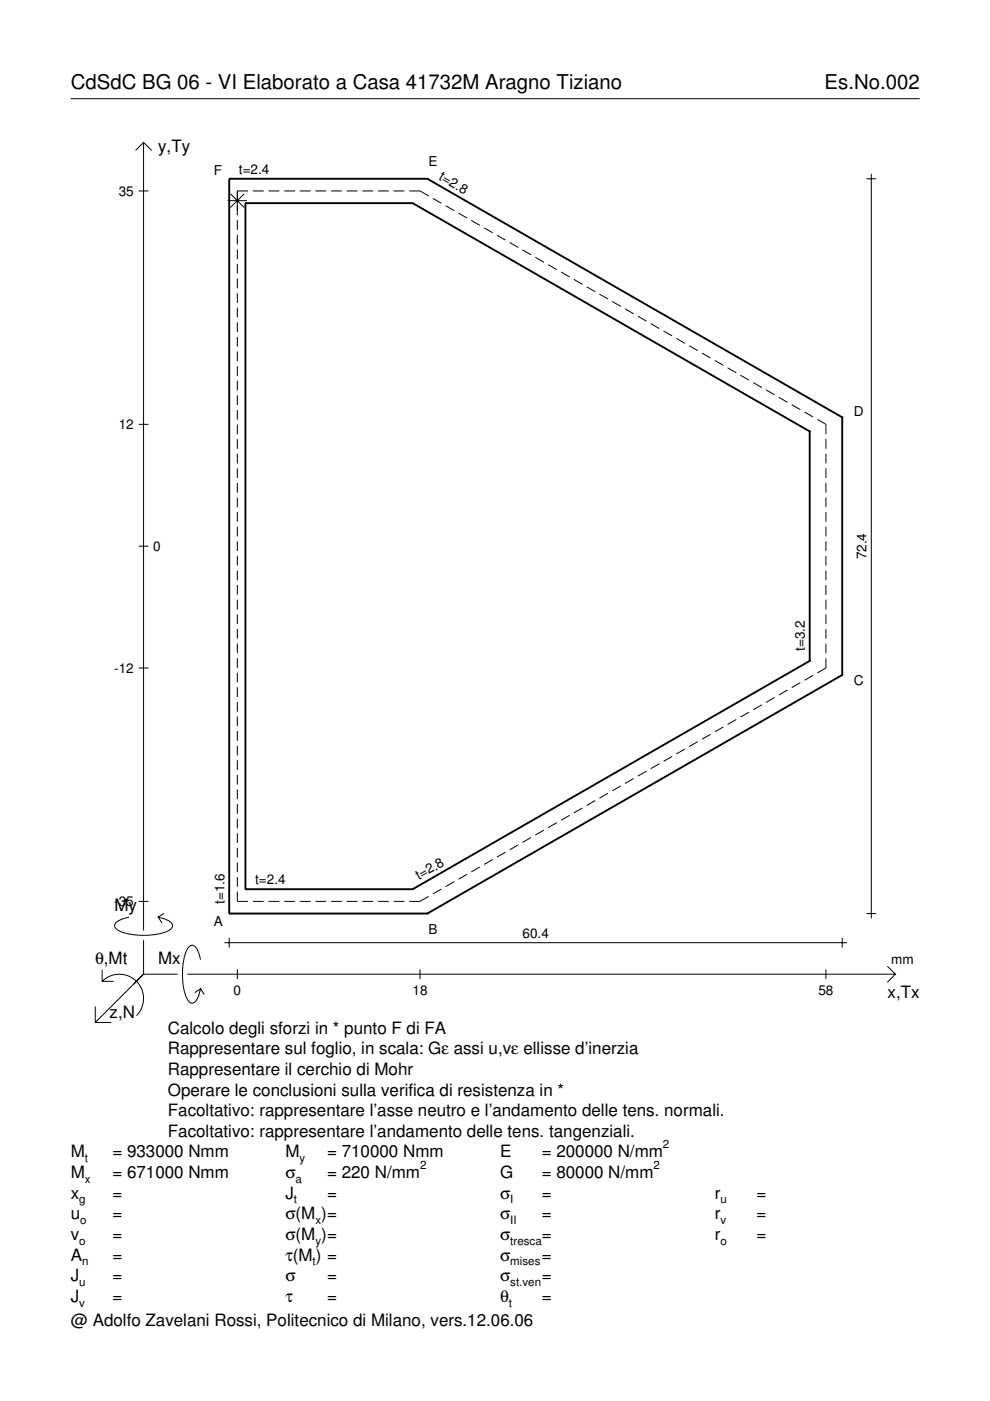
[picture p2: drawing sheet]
<svg xmlns="http://www.w3.org/2000/svg" width="210mm" height="297mm" viewBox="0 0 210 297" stroke-linecap="round" stroke-linejoin="round" font-family="sans-serif">
<g fill="none" stroke="#000" stroke-width=".21">
<path d="M15 20.9h180M28.7 31.9l1.7-1.7 1.8 1.7M30.4 30.2v167.1M183.7 37.9h2.1M184.7 36.9v157.8M29.4 40.5h2.1M48.3 42.5h4.1M48.9 41.1l2.9 2.9M50.3 46.7v2M50.3 49.8v2M50.3 52.9v2M50.3 56v2"/>
<path d="M50.3 59.1v2M51.8 41.1l-2.9 2.9M52.6 40.5h-2.3v5.1M53.6 40.5h2.3M56.9 40.5h2.3M60.3 40.5h2.2M63.6 40.5h2.3M66.9 40.5h2.3M70.2 40.5h2.3M73.5 40.5h2.3M76.8 40.5h2.3M80.1 40.5h2.3"/>
<path d="M83.4 40.5h2.3M86.8 40.5h2.2l1.9 1M91.8 42.1l1.8 1M94.5 43.6l1.8 1.1M97.2 45.2l1.8 1M99.9 46.7l1.8 1.1M102.6 48.3l1.9 1.1M105.4 49.9l1.8 1M108.1 51.4l1.8 1.1M110.8 53l1.8 1M113.5 54.6l1.8 1M116.2 56.1l1.8 1.1"/>
<path d="M118.9 57.7l1.9 1M121.7 59.2l1.8 1.1M50.3 62.2v2M50.3 65.2v2.1M50.3 68.3v2.1M50.3 71.4v2.1M50.3 74.5v2.1M50.3 77.6v2.1M124.4 60.8l1.8 1.1M127.1 62.4l1.8 1M129.8 63.9l1.8 1.1M132.5 65.5l1.9 1"/>
<path d="M135.2 67.1l1.9 1M138 68.6l1.8 1.1M140.7 70.2l1.8 1M143.4 71.7l1.8 1.1M146.1 73.3l1.8 1.1M148.8 74.9l1.9 1M151.6 76.4l1.8 1.1M154.3 78l1.8 1M157 79.6l1.8 1M29.4 90h2.1M50.3 80.7v2.1M50.3 83.8v2.1"/>
<path d="M50.3 86.9v2.1M50.3 90v2.1M50.3 93.1v2.1M50.3 96.2v2.1M50.3 99.3v2.1M159.7 81.1l1.8 1.1M162.4 82.7l1.8 1M165.1 84.2l1.9 1.1M167.9 85.8l1.8 1.1M170.6 87.4l1.8 1M173.3 88.9l1.8 1.1v2M175.1 93.1v2"/>
<path d="M175.1 96.2v2M175.1 99.3v2M29.4 115.8h2.1M50.3 102.4v2.1M50.3 105.5v2M50.3 108.6v2M50.3 111.7v2M50.3 114.8v2M50.3 117.9v2M175.1 102.4v2M175.1 105.5v2M175.1 108.6v2"/>
<path d="M175.1 111.7v2M175.1 114.8v2M175.1 117.9v2M50.3 121v2M50.3 124.1v2M50.3 127.1v2.1M50.3 130.2v2.1M50.3 133.3v2.1M50.3 136.4v2.1M50.3 139.5v2.1M175.1 121v2M175.1 124.1v2"/>
<path d="M175.1 127.2v2M175.1 130.3v2M175.1 133.4v2M175.1 136.5v2M175.1 139.6v2l-1.8 1.1M29.4 141.6h2.1M50.3 142.6v2.1M50.3 145.7v2.1M50.3 148.8v2.1M50.3 151.9v2.1M50.3 155v2.1M50.3 158.1v2.1"/>
<path d="M145.2 158.8l-1.8 1.1M147.9 157.2l-1.8 1.1M150.7 155.7l-1.9 1M153.4 154.1l-1.8 1.1M156.1 152.6l-1.8 1M158.8 151l-1.8 1M161.5 149.4l-1.8 1.1M164.2 147.9l-1.8 1M167 146.3l-1.9 1.1M169.7 144.7l-1.8 1.1M172.4 143.2l-1.8 1M50.3 161.2v2.1"/>
<path d="M50.3 164.3v2.1M50.3 167.4v2M50.3 170.5v2M50.3 173.6v2M50.3 176.7v2M50.3 179.8v2M109.9 179.1l-1.8 1.1M112.6 177.6l-1.8 1M115.3 176l-1.8 1M118 174.4l-1.8 1.1M120.8 172.9l-1.9 1M123.5 171.3l-1.8 1.1"/>
<path d="M126.2 169.7l-1.8 1.1M128.9 168.2l-1.8 1M131.6 166.6l-1.8 1.1M134.4 165.1l-1.9 1M137.1 163.5l-1.9 1M139.8 161.9l-1.8 1.1M142.5 160.4l-1.8 1M27.3 194.5a3.6 3.6 0 0 0-3 1.7l.1 .5a5.6 5.6 0 0 0 3.8 1.5 13.4 13.4 0 0 0 7.8-1l.5-.5 .1-.5a3.6 3.6 0 0 0-3.1-1.7l.8 1.2M29.4 191.1h2.1M30.4 199.3v7.3M34.7 193.7l-1.2 .8M47.6 199.9h132"/>
<path d="M48.6 198.8v2.1M50.3 189v2.1h2.3M50.3 182.9v2M50.3 186v2M53.6 191.1h2.3M56.9 191.1h2.3M60.3 191.1h2.2M63.6 191.1h2.3M66.9 191.1h2.3M70.2 191.1h2.3M73.5 191.1h2.3M76.8 191.1h2.3"/>
<path d="M80.1 191.1h2.3M83.4 191.1h2.3M90.9 190.1l-1.9 1h-2.2M93.6 188.5l-1.8 1M96.3 186.9l-1.8 1.1M99 185.4l-1.8 1M101.7 183.8l-1.8 1.1M104.5 182.2l-1.9 1.1M107.2 180.7l-1.8 1M178.6 198.8v2.1M183.7 193.7h2.1M20.2 213.4v3.4h3.4"/>
<path d="M21.7 208.1a5.1 5.1 0 0 1 7.2 0 5.1 5.1 0 0 1 0 7.2M21.7 205.6v2.5h2.4M30.4 206.6l-10.2 10.2M30.4 206.6h7.2M39.7 206.6h150.1M42.5 203.5a3.6 3.6 0 0 0-1.7-3.1l-.5 .1a5.7 5.7 0 0 0-1.5 3.8 13.3 13.3 0 0 0 1 7.8l.5 .5 .5 .1a3.6 3.6 0 0 0 1.7-3.1l-1.2 .9M42.5 209.6l.8 1.3M50.3 205.5v2.1M89 205.5v2.1M175.1 205.5v2.1M188.1 204.8l1.7 1.8-1.7 1.7"/>
</g>
<g fill="none" stroke="#000" stroke-width=".4">
<path d="M48.6 37.9h.1M48.6 37.9h42M48.6 37.9v155.8M90.6 37.9h.1M90.6 37.9l88 50.6M52 43.1h.1M52 43.1h35.5M52 43.1v145.4M87.5 43.1h.1M87.5 43.1l84.2 48.4M171.7 91.5h.1M171.7 91.5v48.6"/>
<path d="M178.6 88.5h.1M178.6 88.5v54.6M171.7 140.1h.1M171.7 140.1l-84.2 48.4M178.6 143.1h.1M178.6 143.1l-88 50.6M48.6 193.7h.1M48.6 193.7h42M52 188.5h.1M52 188.5h35.5M87.5 188.5h.1M90.6 193.7h.1"/>
</g>
<g font-size="4.3">
<text x="15" y="18.9">CdSdC BG 06 - VI Elaborato a Casa 41732M Aragno Tiziano</text>
<text x="174.8" y="18.9">Es.No.002</text>
</g>
<g font-size="3.6">
<text x="33.5" y="32.3">y,Ty</text>
<text x="24.3" y="193.2">My</text>
<text x="20.1" y="204.5">θ,Mt</text>
<text x="33.5" y="204.5">Mx</text>
<text x="23.2" y="215.8">z,N</text>
<text x="188.2" y="211.7">x,Tx</text>
<text x="35.6" y="219.2">Calcolo degli sforzi in * punto F di FA</text>
<text x="35.6" y="227.9">Rappresentare il cerchio di Mohr</text>
<text x="35.6" y="223.5">Rappresentare sul foglio, in scala: Gε assi u,vε ellisse d’inerzia</text>
<text x="35.6" y="232.3">Operare le conclusioni sulla verifica di resistenza in *</text>
<text x="35.6" y="236.7">Facoltativo: rappresentare l’asse neutro e l’andamento delle tens. normali.</text>
<text x="15" y="245.4">M</text>
<text x="23.8" y="245.4">= 933000 Nmm</text>
<text x="35.6" y="241">Facoltativo: rappresentare l’andamento delle tens. tangenziali.</text>
<text x="60.5" y="245.4">M</text>
<text x="69.3" y="245.4">= 710000 Nmm</text>
<text x="106" y="245.4">E</text>
<text x="114.9" y="245.4">= 200000 N/mm</text>
<text x="15" y="249.8">M</text>
<text x="23.8" y="249.8">= 671000 Nmm</text>
<text x="60.5" y="249.8">σ</text>
<text x="69.3" y="249.8">= 220 N/mm</text>
<text x="106" y="249.8">G</text>
<text x="114.9" y="249.8">= 80000 N/mm</text>
<text x="15" y="254.2">x</text>
<text x="23.8" y="254.2">=</text>
<text x="60.5" y="254.2">J</text>
<text x="69.3" y="254.2">=</text>
<text x="106" y="254.2">σ</text>
<text x="114.9" y="254.2">=</text>
<text x="151.5" y="254.2">r</text>
<text x="160.4" y="254.2">=</text>
<text x="15" y="258.5">u</text>
<text x="15" y="262.9">v</text>
<text x="23.8" y="258.5">=</text>
<text x="23.8" y="262.9">=</text>
<text x="60.5" y="262.9">σ(M )=</text>
<text x="60.5" y="258.5">σ(M )=</text>
<text x="106" y="258.5">σ</text>
<text x="106" y="262.9">σ</text>
<text x="114.9" y="258.5">=</text>
<text x="114.9" y="262.9">=</text>
<text x="151.5" y="258.5">r</text>
<text x="151.5" y="262.9">r</text>
<text x="160.4" y="258.5">=</text>
<text x="160.4" y="262.9">=</text>
<text x="15" y="267.3">A</text>
<text x="23.8" y="267.3">=</text>
<text x="60.5" y="267.3">τ(M ) =</text>
<text x="106" y="267.3">σ</text>
<text x="114.9" y="267.3">=</text>
<text x="15" y="271.7">J</text>
<text x="23.8" y="271.7">=</text>
<text x="60.5" y="271.7">σ</text>
<text x="69.3" y="271.7">=</text>
<text x="106" y="271.7">σ</text>
<text x="114.9" y="271.7">=</text>
<text x="15" y="281.2">@ Adolfo Zavelani Rossi, Politecnico di Milano, vers.12.06.06</text>
<text x="15" y="276">J</text>
<text x="23.8" y="276">=</text>
<text x="60.5" y="276">τ</text>
<text x="69.3" y="276">=</text>
<text x="106" y="276">θ</text>
<text x="114.9" y="276">=</text>
</g>
<g font-size="2.9">
<text x="90.8" y="35.3">E</text>
<text x="25.2" y="41.5">35</text>
<text x="45.3" y="37.2">F</text>
<text x="50.7" y="36.9">t=2.4</text>
<text x="92.9" y="38" transform="rotate(30 92.9 38)">t=2.8</text>
<text x="181" y="88.1">D</text>
<text x="25.2" y="91">12</text>
<text x="32.5" y="116.8">0</text>
<text x="183.7" y="118.6" transform="rotate(-90 183.7 118.6)">72.4</text>
<text x="24.2" y="142.6">-12</text>
<text x="170.6" y="138.1" transform="rotate(-90 170.6 138.1)">t=3.2</text>
<text x="181" y="145.3">C</text>
<text x="47.6" y="191.6" transform="rotate(-90 47.6 191.6)">t=1.6</text>
<text x="54.1" y="187.5">t=2.4</text>
<text x="88.8" y="186.6" transform="rotate(-30 88.8 186.6)">t=2.8</text>
<text x="24.2" y="192.1">-35</text>
<text x="45.3" y="196.2">A</text>
<text x="90.8" y="198.1">B</text>
<text x="110.8" y="198.8">60.4</text>
<text x="189" y="204.5">mm</text>
<text x="49.5" y="210.9">0</text>
<text x="87.4" y="210.9">18</text>
<text x="173.5" y="210.9">58</text>
</g>
<g font-size="2.4">
<text x="140.6" y="243.4">2</text>
<text x="18" y="246.4">t</text>
<text x="18" y="250.8">x</text>
<text x="62.7" y="250.8">a</text>
<text x="63.5" y="246.4">y</text>
<text x="89.1" y="247.8">2</text>
<text x="138.6" y="247.8">2</text>
<text x="16.8" y="255.2">g</text>
<text x="62.3" y="255.2">t</text>
<text x="108.2" y="255.2">I</text>
<text x="152.7" y="255.2">u</text>
<text x="16.8" y="263.9">o</text>
<text x="17" y="259.5">o</text>
<text x="66.9" y="259.5">x</text>
<text x="66.9" y="263.9">y</text>
<text x="108.2" y="259.5">II</text>
<text x="108.2" y="263.9">tresca</text>
<text x="152.7" y="259.5">v</text>
<text x="152.7" y="263.9">o</text>
<text x="17.4" y="268.3">n</text>
<text x="66.3" y="268.3">t</text>
<text x="108.2" y="268.3">mises</text>
<text x="16.8" y="272.7">u</text>
<text x="108.2" y="272.7">st.ven</text>
<text x="16.8" y="277">v</text>
<text x="107.9" y="277">t</text>
</g>
</svg>
